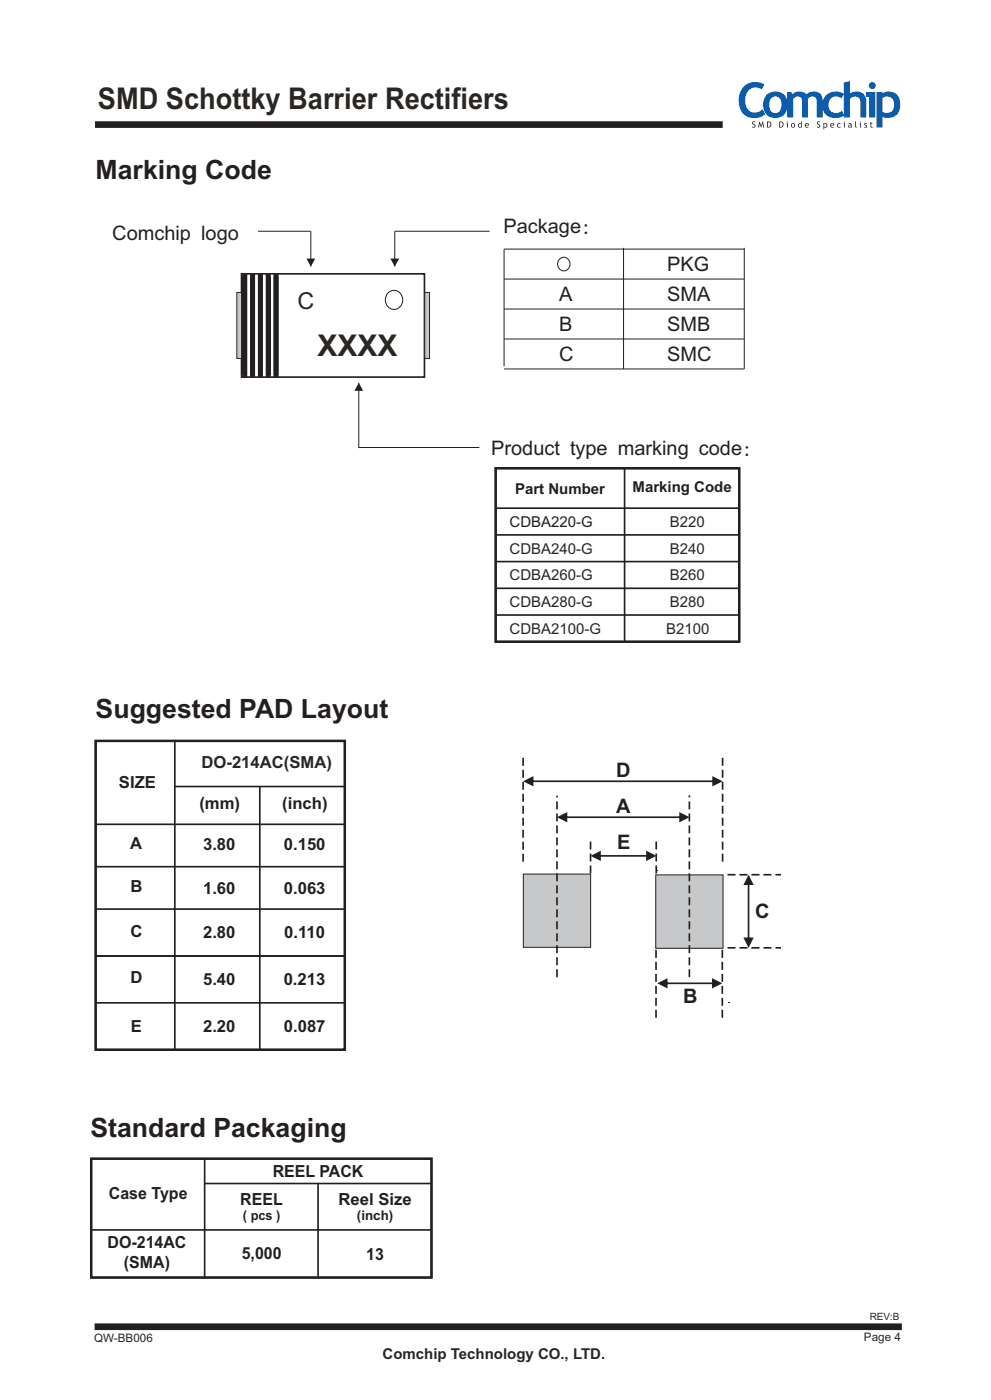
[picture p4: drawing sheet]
<svg xmlns="http://www.w3.org/2000/svg" width="210mm" height="297mm" viewBox="0 0 210 297" stroke-linecap="round" stroke-linejoin="round" font-family="sans-serif">
<path d="M20.1 26.4h133M20 281.2h171" fill="none" stroke="#231f20" stroke-width="1.4" stroke-linecap="butt"/>
<path d="M110.8 185.2h14.3v15.6h-14.3z" fill-rule="evenodd" fill="#c7c8ca"/>
<path d="M110.8 185.2h14.3v15.6h-14.3z" fill="none" stroke="#231f20" stroke-width=".21"/>
<path d="M138.9 185.4h14.2v15.6h-14.2z" fill-rule="evenodd" fill="#c7c8ca"/>
<path d="M138.9 185.4h14.2v15.6h-14.2z" fill="none" stroke="#231f20" stroke-width=".21"/>
<path d="M139 184.5l.2 .1z" fill-rule="evenodd" fill="#231f20"/>
<path d="M157.2 190.3h8.2v3.1h-8.2z" fill-rule="evenodd" fill="#fff"/>
<path d="M125.1 185.1v-7.1M139 185.1v-7.1M154.1 185.4h11.3M154.1 200.9h11.3" fill="none" stroke="#231f20" stroke-width=".35" stroke-dasharray="1.7 .8" stroke-linecap="butt"/>
<path d="M154.2 212.5l.3 .1z" fill-rule="evenodd" fill="#231f20"/>
<path d="M139 215.7v-14.6M153 215.7v-14.6" fill="none" stroke="#231f20" stroke-width=".35" stroke-dasharray="1.7 .8" stroke-linecap="butt"/>
<g fill="#231f20">
<path d="M139.2 208.4l2.2-1.1v2.2zM141.3 208.2h9.6v.4h-9.6zM150.8 207.3l2.2 1.1-2.2 1.1z"/>
<path d="M125.1 181.4l2.2-1.1v2.2zM127.1 181.2h9.9v.4h-9.9zM136.9 180.3l2.1 1.1-2.1 1.1z"/>
<path d="M157.5 198.7h2.1l-1.1 2.2zM158.4 187.4h.3v11.4h-.3zM158.5 185.4l1.1 2.1h-2.1z"/>
</g>
<path d="M118 207.1v-38.5M146 207.1v-38.6" fill="none" stroke="#231f20" stroke-width=".35" stroke-dasharray="1.7 .8" stroke-linecap="butt"/>
<path d="M118 173.2l2.2-1.1v2.2zM120 173h24v.4h-24zM143.9 172.1l2.2 1.1-2.2 1.1z" fill="#231f20"/>
<path d="M110.8 182.6v-22.8M153.1 182.6v-22.6" fill="none" stroke="#231f20" stroke-width=".35" stroke-dasharray="1.7 .8" stroke-linecap="butt"/>
<path d="M110.8 165.6l2.2-1.1v2.2zM112.9 165.4h38.1v.3h-38.1zM150.9 164.5l2.2 1.1-2.2 1.1z" fill="#231f20"/>
<path d="M105 99.2h51.6v36.8h-51.6zM20.3 157h52.7v65.5h-52.7z" fill="none" stroke="#231f20" stroke-width=".53"/>
<g fill="none" stroke="#231f20" stroke-width=".35">
<path d="M51.2 58h38.7v21.9h-38.7zM104.8 99.2h51.4M105 99.1v36.9M132.3 99.2v36.8M156.6 99.1v36.9M104.9 107.7h51.4M105.2 113.4h51.4M105.2 119h51.4M104.9 124.7h51.4M104.9 136h51.4M105.2 130.3h51.4M20.3 157h52.7"/>
<path d="M20.3 156.9v65.6M37 157v65.5M73 157v65.5h-52.6M20.3 174.7h52.7M37 166.7h36M55 166.7v55.8M20.3 192.7h52.7M20.3 183.7h52.7M20.3 202.6h52.9M20.3 212.5h52.9"/>
</g>
<path d="M55.1 58.5l.1 21z" fill-rule="evenodd" fill="#040808" stroke="#231f20" stroke-width="1" stroke-linecap="butt"/>
<path d="M65.8 49v7.5M106.8 59.1h50.8M132.1 52.5v25.7M157.6 52.8h-50.8v24.8M157.6 52.5v25.7h-50.8M106.8 65.5h50.8M106.8 71.8h50.8" fill="none" stroke="#231f20" stroke-width=".21"/>
<path d="M64.9 54.8h1.9l-1 1.7z" fill="#231f20"/>
<path d="M83.6 49v7.5" fill="none" stroke="#231f20" stroke-width=".21"/>
<path d="M82.7 54.8h1.8l-.9 1.7z" fill="#231f20"/>
<path d="M76 81.1v13.9" fill="none" stroke="#231f20" stroke-width=".21"/>
<path d="M76 81.1l.9 1.7h-1.8z" fill="#231f20"/>
<path d="M118.6 54.8a1.37 1.37 0 0 1 2.1 1.2 1.37 1.37 0 0 1-2.1 1.1 1.53 1.53 0 0 1 0-2.3zM82.2 62.1a1.94 1.94 0 0 1 2.7 .1 1.94 1.94 0 0 1-.1 2.8 1.94 1.94 0 0 1-2.8-.1 1.94 1.94 0 0 1 .2-2.8z" fill="none" stroke="#231f20" stroke-width=".21"/>
<g fill="#040808" stroke="#231f20" stroke-width="1" stroke-linecap="butt">
<path d="M53.5 58.5v21z" fill-rule="evenodd"/>
<path d="M56.8 58.5v21z" fill-rule="evenodd"/>
<path d="M51.8 58.5l.1 21z" fill-rule="evenodd"/>
<path d="M58.4 58.5l.1 21z" fill-rule="evenodd"/>
</g>
<g fill="#cdc7c3" stroke="#2a2723" stroke-width=".21">
<path d="M50.2 62h1v14h-1z" fill-rule="evenodd"/>
<path d="M90 62h1v14h-1z" fill-rule="evenodd"/>
</g>
<path d="M54.7 49h11.1M83.6 49h20.1M76 94.8h25.5" fill="none" stroke="#231f20" stroke-width=".21"/>
<g fill="#0a5dac">
<path d="M157.8 18.1a3.7 3.7 0 0 1 4.1-.2l-.5 1.1a2.17 2.17 0 0 0-2.4-.2 2.17 2.17 0 0 0-1.1 2 2.32 2.32 0 0 0 2.3 3l.7-.2 .6-.5 .6 1.1a3.4 3.4 0 0 1-3.9 .5 3.4 3.4 0 0 1-1.7-3.5l.2-1.5 .4-.8z"/>
<path d="M166.7 19.5h.9l.3 .5a2.19 2.19 0 0 1 2.9 0 1.98 1.98 0 0 1 2.2-.5 1.98 1.98 0 0 1 1.3 1.8v3.6h-1.3v-3.4a.99 .99 0 0 0-.7-1 .99 .99 0 0 0-1.2 .5v3.9h-1.2v-3.6a.98 .98 0 0 0-.8-.8 .98 .98 0 0 0-1.1 .5v3.9h-1.3z"/>
<path d="M175 20.2a3.1 3.1 0 0 1 3.8-.3l-.6 1a1.72 1.72 0 0 0-2.8 1.2 1.72 1.72 0 0 0 2.7 1.6l.2-.2 .5 1a3.1 3.1 0 0 1-4.4-.9 3.2 3.2 0 0 1 .6-3.4z"/>
<path d="M178.7 17.5l1.3-.3v2.6a2.12 2.12 0 0 1 2.3-.2 2.12 2.12 0 0 1 1.2 2v3.3h-1.3v-3.3a1.2 1.2 0 0 0-.9-1.1 1.2 1.2 0 0 0-1.3 .5v3.9h-1.3z"/>
<path d="M162.3 20.2a2.63 2.63 0 0 1 3.3-.5 2.63 2.63 0 0 1 1.2 3 2.62 2.62 0 0 1-3.1 2.3 2.62 2.62 0 0 1-2-3.3l.2-.8zM163.5 20.7a2.38 2.38 0 0 0 0 3.1 1.37 1.37 0 0 0 1.6-.1 1.37 1.37 0 0 0 .4-1.5 1.34 1.34 0 0 0-.4-1.4 1.34 1.34 0 0 0-1.4-.3z"/>
<path d="M184 18.1a.75 .75 0 0 1 1.5 0 .75 .75 0 0 1-1.5 0zM183.4 19.5h2v5.4h-1.3v-4.4h-.7z"/>
<path d="M185.7 19.5h1.2v.4a2.39 2.39 0 0 1 2.7-.1 2.39 2.39 0 0 1 1.1 2.4 2.59 2.59 0 0 1-3.8 2.6v2.2h-1.2zM186.9 20.8v2.9a1.53 1.53 0 0 0 1.7 .1 1.53 1.53 0 0 0 .8-1.6 1.47 1.47 0 0 0-.7-1.6 1.47 1.47 0 0 0-1.8 .2z"/>
</g>
<g fill="#231f20">
<path d="M159.4 25.8h.6l-.1 .1h-.4v.3a.44 .44 0 0 1 .5 .6 .44 .44 0 0 1-.7 .2l.1-.1a.24 .24 0 0 0 .4-.1 .24 .24 0 0 0-.2-.3l-.3-.3z"/>
<path d="M160.8 25.7l.4 1 .4-1 .3 1.3h-.2l-.2-.8-.3 .9-.3-.9-.1 .8h-.2z"/>
<path d="M173.1 25.8h.6l-.1 .1h-.4l.1 .3a.44 .44 0 0 1 .4 .6 .44 .44 0 0 1-.7 .2l.1-.1a.24 .24 0 0 0 .4-.1 .24 .24 0 0 0-.1-.3l-.4-.3z"/>
<path d="M177.4 26.2l.5-.1 .2 .1-.1 .1a.34 .34 0 0 0-.5 0 .34 .34 0 0 0 0 .5 .34 .34 0 0 0 .5 0l.1 .2a.5 .5 0 0 1-.7-.1 .5 .5 0 0 1 0-.7z"/>
<path d="M181.1 25.7h.2v1l.2 .4-.3-.2z"/>
<path d="M183.1 26.1h.5v.2l-.3-.1v.2a.36 .36 0 0 1 .3 .5 .36 .36 0 0 1-.6 .1l.1-.2 .2 .1 .2-.1-.4-.4z"/>
<path d="M184.4 25.9l.1-.1v.3h.3v.1h-.3v.5l.4 .3h-.4l-.1-.1v-.7h-.1z"/>
<path d="M162.5 25.7a.7 .7 0 0 1 .9 .7 .7 .7 0 0 1-.9 .6zM162.6 25.9v1a.49 .49 0 0 0 .6-.5 .49 .49 0 0 0-.6-.5z"/>
<path d="M165.1 25.7a.7 .7 0 0 1 .9 .7 .7 .7 0 0 1-.9 .6zM165.2 25.9v1a.49 .49 0 0 0 .6-.5 .49 .49 0 0 0-.6-.5z"/>
<path d="M166.7 25.8a.1 .1 0 0 1 .2 0 .1 .1 0 0 1-.2 0zM166.6 26.1h.3v.9h-.2v-.8z"/>
<path d="M167.5 26.5a.5 .5 0 0 1 1 0 .5 .5 0 0 1-1 0zM167.8 26.3v.5l.2 .1a.32 .32 0 0 0 .2-.4 .32 .32 0 0 0-.4-.2z"/>
<path d="M169.1 26.2l.6-.1v-.4h.1v1.3h-.1a.46 .46 0 0 1-.7-.2 .46 .46 0 0 1 .1-.6zM169.3 26.3l-.1 .5 .4 .1 .1-.6z"/>
<path d="M170.6 26.2a.42 .42 0 0 1 .5-.1 .42 .42 0 0 1 .2 .5h-.7l.2 .3 .4-.1 .1 .2a.5 .5 0 0 1-.7-.1 .5 .5 0 0 1 0-.7zM170.7 26.3l-.1 .2h.6l-.2-.3z"/>
<path d="M174.4 26.1l.2 .1a.46 .46 0 0 1 .6 .4 .46 .46 0 0 1-.6 .4v.4h-.2zM174.6 26.3v.6a.34 .34 0 0 0 .5-.3 .34 .34 0 0 0-.4-.4z"/>
<path d="M176 26.2a.42 .42 0 0 1 .5-.1 .42 .42 0 0 1 .2 .5h-.7l.2 .3 .3-.1 .1 .2a.5 .5 0 0 1-.7-.1 .5 .5 0 0 1 .1-.7zM176.1 26.3l-.1 .2h.5l-.1-.3z"/>
<path d="M178.8 25.8a.1 .1 0 0 1 .2 0 .1 .1 0 0 1-.2 0zM178.7 26.1h.3v.9h-.2v-.8z"/>
<path d="M179.7 26.2a.42 .42 0 0 1 .7 .3l.1 .6-.3-.2-.3 .2a.33 .33 0 0 1-.2-.5 .33 .33 0 0 1 .4-.2l.1 .1v-.2h-.4zM179.9 26.6v.3l.3-.1v-.2z"/>
<path d="M182.2 25.8a.1 .1 0 0 1 .2 0 .1 .1 0 0 1-.2 0zM182.1 26.1h.3v.9h-.2v-.8z"/>
</g>
<path d="M19.2 245.5h72.2M19.3 245.6v25.1M43.3 245.6v25.1M43.3 250.8h48.1M67.4 250.8v19.8M91.4 245.4v25.3h-72.2M19.3 260.6h72.1" fill="none" stroke="#231f20" stroke-width=".35"/>
<path d="M19.3 245.6h72.1v25.1h-72.1z" fill="none" stroke="#231f20" stroke-width=".53"/>
<g font-size="6.3" fill="#2a2723">
<text x="20.8" y="23">SMD Schottky Barrier Rectifiers</text>
<text x="67.2" y="75.5">XXXX</text>
</g>
<g font-size="5.6" fill="#231f20">
<text x="20.3" y="37.9">Marking Code</text>
<text x="20.3" y="152.2">Suggested PAD Layout</text>
<text x="19.2" y="240.9">Standard Packaging</text>
</g>
<text font-size="4.9" fill="#2a2723" x="63" y="65.5">C</text>
<g font-size="4.2" fill="#231f20">
<text x="23.8" y="50.8">Comchip logo</text>
<text x="106.6" y="49.4">Package:</text>
<text x="141.3" y="57.4">PKG</text>
<text x="118.4" y="63.7">A</text>
<text x="141.3" y="63.7">SMA</text>
<text x="118.4" y="70.1">B</text>
<text x="141.3" y="70.1">SMB</text>
<text x="118.4" y="76.4">C</text>
<text x="141.3" y="76.4">SMC</text>
<text x="104" y="96.5">Product type marking code:</text>
<text x="130.5" y="164.7">D</text>
<text x="130.5" y="172.3">A</text>
<text x="130.8" y="179.9">E</text>
<text x="159.9" y="194.6">C</text>
<text x="144.7" y="212.5">B</text>
</g>
<g font-size="3.5" fill="#231f20">
<text x="25.2" y="167">SIZE</text>
<text x="42.2" y="171.5">(mm)</text>
<text x="59.8" y="171.5">(inch)</text>
<text x="27.6" y="179.9">A</text>
<text x="43" y="180.2">3.80</text>
<text x="60.1" y="180.2">0.150</text>
<text x="27.6" y="189.1">B</text>
<text x="43" y="189.4">1.60</text>
<text x="60.1" y="189.4">0.063</text>
<text x="27.6" y="198.5">C</text>
<text x="43" y="198.8">2.80</text>
<text x="60.2" y="198.8">0.110</text>
<text x="27.6" y="208.4">D</text>
<text x="43" y="208.7">5.40</text>
<text x="60.1" y="208.7">0.213</text>
<text x="27.7" y="218.7">E</text>
<text x="43" y="218.7">2.20</text>
<text x="60.1" y="218.7">0.087</text>
<text x="57.8" y="249.4">REEL PACK</text>
<text x="23.1" y="254">Case Type</text>
<text x="50.9" y="255.3">REEL</text>
<text x="71.7" y="255.3">Reel Size</text>
<text x="22.8" y="264.5">DO-214AC</text>
<text x="26.3" y="268.8">(SMA)</text>
<text x="51.2" y="266.7">5,000</text>
<text x="77.6" y="266.9">13</text>
</g>
<text font-size="3.5" fill="#2a2723" x="42.7" y="162.7">DO-214AC(SMA)</text>
<g font-size="3.2" fill="#231f20">
<text x="109.1" y="104.6">Part Number</text>
<text x="134" y="104.3">Marking Code</text>
<text x="107.9" y="111.7">CDBA220-G</text>
</g>
<g font-size="3.2" fill="#2a2723">
<text x="141.9" y="111.6">B220</text>
<text x="107.9" y="117.3">CDBA240-G</text>
<text x="141.9" y="117.3">B240</text>
<text x="107.9" y="123">CDBA260-G</text>
<text x="141.9" y="123">B260</text>
<text x="107.9" y="128.6">CDBA280-G</text>
<text x="141.9" y="128.6">B280</text>
<text x="107.9" y="134.3">CDBA2100-G</text>
<text x="141.1" y="134.3">B2100</text>
<text x="81" y="288">Comchip Technology CO., LTD.</text>
</g>
<g font-size="2.8" fill="#231f20">
<text x="51.4" y="258.5">( pcs )</text>
<text x="75.6" y="258.5">(inch)</text>
</g>
<g font-size="2.5" fill="#2a2723">
<text x="19.9" y="284.3">QW-BB006</text>
<text x="183" y="284.2">Page 4</text>
</g>
<text font-size="2.1" fill="#2a2723" x="184.2" y="279.8">REV:B</text>
</svg>
